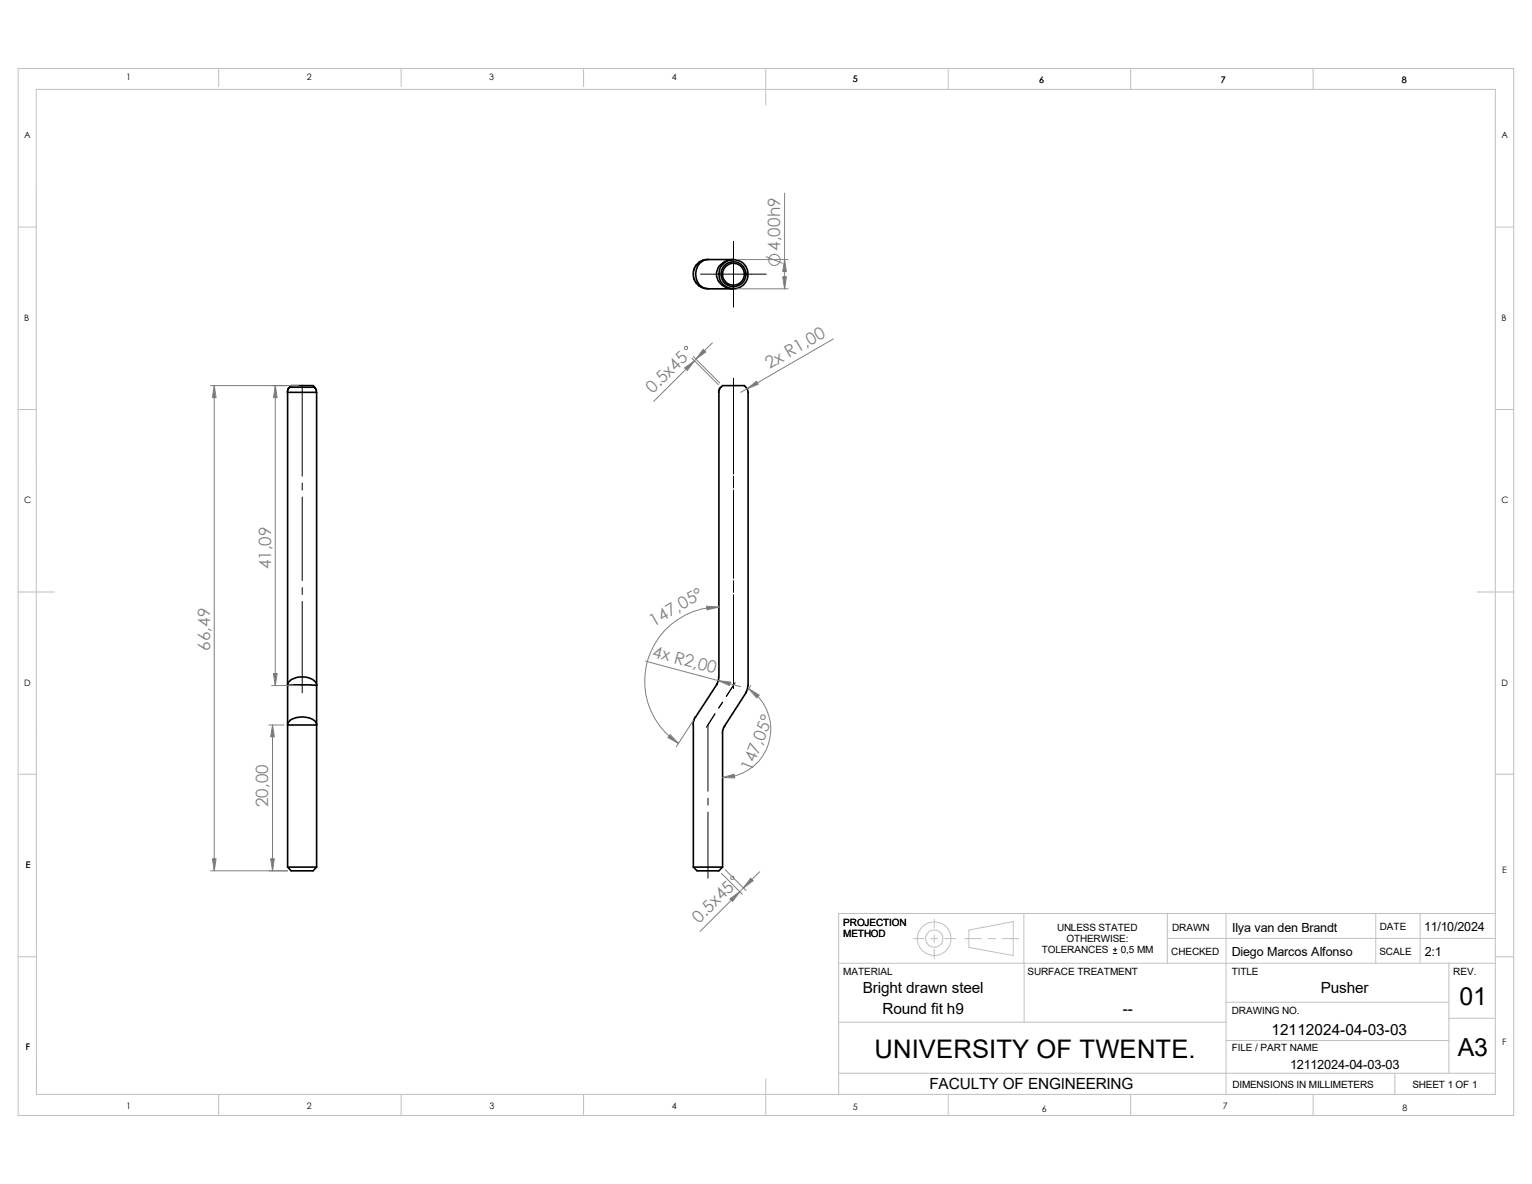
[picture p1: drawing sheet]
<svg xmlns="http://www.w3.org/2000/svg" width="279mm" height="216mm" viewBox="0 0 279 216" stroke-linecap="round" stroke-linejoin="round" font-family="sans-serif">
<g fill="none" stroke="#c0c0c0" stroke-width=".18">
<path d="M3.3 12.5h272.8v190.9h-272.8zM6.6 16.3h266.1v183.3h-266.1zM39.9 12.5v3.3M73.2 12.5v3.3M106.4 12.5v3.3M139.7 12.5v6.6M172.9 12.5v3.8M206.2 12.5v3.8M239.5 12.5v3.8M3.3 41.4h3.3M272.7 41.4h3.4M3.3 74.7h3.3"/>
<path d="M272.7 74.7h3.4M3.3 107.9h6.6M269.4 107.9h6.7M3.3 141.2h3.3M272.7 141.2h3.4M3.3 174.5h3.3M153 175.6h119.7M166.6 171.2h1.9M169.8 171.2h1.2M170.4 167.6v1.6M170.4 170.5v1.3M170.4 173.1v1.7"/>
<path d="M172.3 171.2h1.9M176 171.2h3M176.7 169.6l8.1-1.5v6.1l-8.1-1.4zM180.3 171.2h1.2M182.8 171.2h3M186.7 166.6l.1 19.8M212.9 171.1h59.8M212.9 166.6v9M223.6 166.6v33M250.9 166.6v9M259 166.6v9M264.2 175.6v20.1"/>
<path d="M272.7 174.5h3.4M272.7 166.6h-119.7v33M39.9 199.6v3.8M73.2 199.6v3.8M106.4 199.6v3.8M139.7 196.7v6.7M153 186.4h70.6M153 195.7h119.7M172.9 199.6v3.8M206.2 199.6v3.8M223.6 182.8h40.6M223.6 189.7h40.6"/>
<path d="M239.5 199.6v3.8M254.4 195.7v3.9M264.2 185.7h8.5"/>
<circle cx="170.4" cy="171.2" r="3.1"/>
<circle cx="170.4" cy="171.2" r="1.59"/>
</g>
<g fill="none" stroke="#000" stroke-width=".3">
<path d="M127.8 47.8a1.82 1.82 0 0 1 1.3-.5h4.7a2.9 2.9 0 0 0-3.1 3.1 2.99 2.99 0 0 0 3.1 2.3h-4.7a2.74 2.74 0 0 1-1.6-4.6zM129.1 47.3l-.8 .1-.8 .4-.8 .9-.3 1.3 .2 1 .6 .8 .9 .7 1 .2M52.8 70.6l-.3 .4-.1 .5M53.1 70.3h4l.3 .3h-4.6zM57.3 70.6l.3 .4 .1 .5M57.7 71.5v86.6M57.7 71.5h-5.2v86.6M131.1 71.5v-.5l.3-.3a1.05 1.05 0 0 1 1.3-.4h2.3a.96 .96 0 0 1 1.3 .6l.1 .6v53.5M131.1 71.5v51.9M52.7 124.3a3.8 3.8 0 0 1 4.8 0l.2 .7-1.1-.1-4.1 .1zM52.7 131.5a3.9 3.9 0 0 1 4.8 0l.2 .7h-5.2zM126.4 132.2v25.9"/>
<path d="M131.1 123.4l-.1 .8-.3 .7-3.9 5.9-.3 .6-.1 .8M131.8 133.8v24.3M136.4 125l-.1 .6-.3 .8-3.9 6-.4 1.3M52.5 158.1l.6 .7h4l.6-.7M52.5 158.1h5.2M126.4 158.1h5.4M126.4 158.1l.7 .7h4l.7-.7"/>
<circle cx="133.7" cy="50" r="2.27"/>
<circle cx="133.8" cy="50" r="2.66"/>
<circle cx="133.8" cy="50" r="2"/>
</g>
<g fill="none" stroke="#000" stroke-width=".18">
<path d="M127.8 50h11.9M133.8 44v12M55.1 70.2v16.6M133.8 69v17.4M55.1 88.1v1.3M55.1 90.6v15.3M133.8 86.8v2.2M133.8 89.4v16.1M55.1 107.1v1.3M55.1 109.7v16.6M133.8 105.9v2.1M133.8 108.4v17.2"/>
<path d="M128.8 132.6l1.6-2.4-1.3 2v12.1M131.8 128l-.7 1.1 .7-1M134.1 124.5l-1.6 2.5 1.3-2M129.1 145.5v1.3M129.1 148.1v12M203 173.9h.7M203 173.2h.7M203.4 172.8v.7"/>
</g>
<g fill="none" stroke="#808080" stroke-width=".18">
<path d="M143.1 35.2v17.5M134.4 47.3h9.3M134.4 52.7h9.3M139.7 46.8l3 1.2M38.4 70.3h16M39.1 70.3v88.5M50.2 70.3v54.7M126.2 65.3l4.8 4.8M126.4 65l4.9 4.8M129.9 62.5l-10.7 10.7M152 61.8l-16.9 9.7M131.1 110.7a13.5 13.5 0 0 0-13 9.7 13.5 13.5 0 0 0 5.6 15.2"/>
<path d="M49 132.2h2.8M49.5 125h4.9M49.7 132.2v26.6M117.7 120.6l17.4 4.6M126.5 131.3l-3.1 4.8M136.6 125.6a8.8 8.8 0 0 1 3.6 9.9 8.8 8.8 0 0 1-8.4 6.3M136.9 125l-.5 .9M38.4 158.8h14.1M131.6 159.3l3.8 3.8M132.2 158.6l3.9 3.8M138.6 159l-10.9 10.8"/>
<circle cx="141.2" cy="47.4" r="1.04"/>
<circle cx="125.1" cy="63.5" r=".29"/>
<circle cx="133.5" cy="160.1" r=".3"/>
</g>
<g fill="#808080" stroke="#808080" stroke-width=".18">
<path d="M131.8 141.8l2.1-.6 .1 .7z"/>
<path d="M131 124.1l2.2 .3-.1 .6z"/>
<path d="M136.2 70.9l1.8-1.4 .3 .6z"/>
<path d="M136.6 125.6l1.9 1.1-.5 .6z"/>
<path d="M136.9 160.1l.5 .5-1.8 1.3z"/>
<path d="M133.1 163.9l1.8-1.3-1.3 1.8z"/>
<path d="M124.8 67.1l1.9-1.3-1.4 1.8z"/>
<path d="M128.2 63.7l.5 .5-1.8 1.3z"/>
<path d="M128.9 110.5l2.2 .2-2.2 .5z"/>
<path d="M122.2 133.9l1.5 1.7-1.9-1.1z"/>
<path d="M49.4 156.6h.6l-.3 2.2z"/>
<path d="M49.7 132.2l.3 2.2h-.6z"/>
<path d="M38.7 156.6h.7l-.3 2.2z"/>
<path d="M39.1 70.3l.3 2.2h-.7z"/>
<path d="M50.2 70.3l.3 2.2h-.6z"/>
<path d="M49.9 122.8h.6l-.3 2.2z"/>
<path d="M143.1 47.3l.3 2.2h-.7z"/>
<path d="M142.7 50.5h.7l-.3 2.2z"/>
</g>
<text font-size="4.7" x="159.5" y="192.9">UNIVERSITY OF TWENTE.</text>
<g font-size="4.5">
<text x="266.2" y="183.3">01</text>
<text x="265.9" y="192.6">A3</text>
</g>
<g font-size="3.1" fill="#808080">
<text x="142.3" y="45.7" transform="rotate(-90 142.3 45.7)">4,00h9</text>
<text x="119.1" y="71.9" transform="rotate(-45 119.1 71.9)">0.5x45</text>
<text x="140.3" y="67.4" transform="rotate(-30 140.3 67.4)">2x R1,00</text>
<text x="49.4" y="103.8" transform="rotate(-90 49.4 103.8)">41,09</text>
<text x="38.3" y="118.6" transform="rotate(-90 38.3 118.6)">66,49</text>
<text x="118.8" y="119.8" transform="rotate(15 118.8 119.8)">4x R2,00</text>
<text x="119.2" y="114.3" transform="rotate(-30 119.2 114.3)">147,05°</text>
<text x="137" y="140.9" transform="rotate(-68 137 140.9)">147,05°</text>
<text x="48.9" y="147.2" transform="rotate(-90 48.9 147.2)">20,00</text>
<text x="127.5" y="168.5" transform="rotate(-45 127.5 168.5)">0.5x45</text>
</g>
<g font-size="2.8">
<text x="157.4" y="181.1">Bright drawn steel</text>
<text x="161" y="185">Round fit h9</text>
<text x="204.8" y="185">--</text>
<text x="240.9" y="181.1">Pusher</text>
<text x="231.9" y="188.8">12112024-04-03-03</text>
<text x="169.5" y="198.5">FACULTY OF ENGINEERING</text>
</g>
<g font-size="2.3">
<text x="224.7" y="169.9">Ilya van den Brandt</text>
<text x="259.8" y="169.8">11/10/2024</text>
<text x="224.7" y="174.3">Diego Marcos Alfonso</text>
<text x="259.8" y="174.2">2:1</text>
<text x="235.3" y="194.9">12112024-04-03-03</text>
</g>
<g font-size="1.8">
<text x="153.8" y="170.8">METHOD</text>
<text x="153.8" y="168.8">PROJECTION</text>
<text x="190" y="173.8">TOLERANCES</text>
<text x="192.8" y="169.8">UNLESS STATED</text>
<text x="194.5" y="171.8">OTHERWISE:</text>
<text x="204.4" y="173.8">0,5 MM</text>
<text x="213.8" y="169.8">DRAWN</text>
<text x="251.7" y="169.7">DATE</text>
<text x="153.8" y="177.8">MATERIAL</text>
<text x="187.4" y="177.8">SURFACE TREATMENT</text>
<text x="213.6" y="174.2">CHECKED</text>
<text x="224.7" y="177.8">TITLE</text>
<text x="251.6" y="174.1">SCALE</text>
<text x="265" y="177.8">REV.</text>
<text x="224.7" y="184.9">DRAWING NO.</text>
<text x="224.7" y="191.6">FILE / PART NAME</text>
<text x="224.8" y="198.5">DIMENSIONS IN MILLIMETERS</text>
<text x="257.6" y="198.5">SHEET 1 OF 1</text>
</g>
<g font-size="1.6">
<text x="23" y="14.6">1</text>
<text x="56" y="14.6">2</text>
<text x="89.2" y="14.6">3</text>
<text x="122.5" y="14.6">4</text>
<text x="155.5" y="15">5</text>
<text x="189.5" y="15.1">6</text>
<text x="222.6" y="15.1">7</text>
<text x="255.7" y="15.1">8</text>
<text x="4.4" y="25.2">A</text>
<text x="273.9" y="25.2">A</text>
<text x="4.4" y="58.5">B</text>
<text x="273.9" y="58.5">B</text>
<text x="4.4" y="91.8">C</text>
<text x="273.9" y="91.8">C</text>
<text x="4.4" y="125.1">D</text>
<text x="273.9" y="125.1">D</text>
<text x="4.7" y="158.4">E</text>
<text x="273.9" y="159.1">E</text>
<text x="4.7" y="191.4">F</text>
<text x="273.9" y="190.6">F</text>
<text x="23" y="202.2">1</text>
<text x="56" y="202.2">2</text>
<text x="89.2" y="202.2">3</text>
<text x="122.5" y="202.2">4</text>
<text x="155.5" y="202.4">5</text>
<text x="190" y="202.7">6</text>
<text x="223" y="202.2">7</text>
<text x="255.8" y="202.6">8</text>
</g>
</svg>
